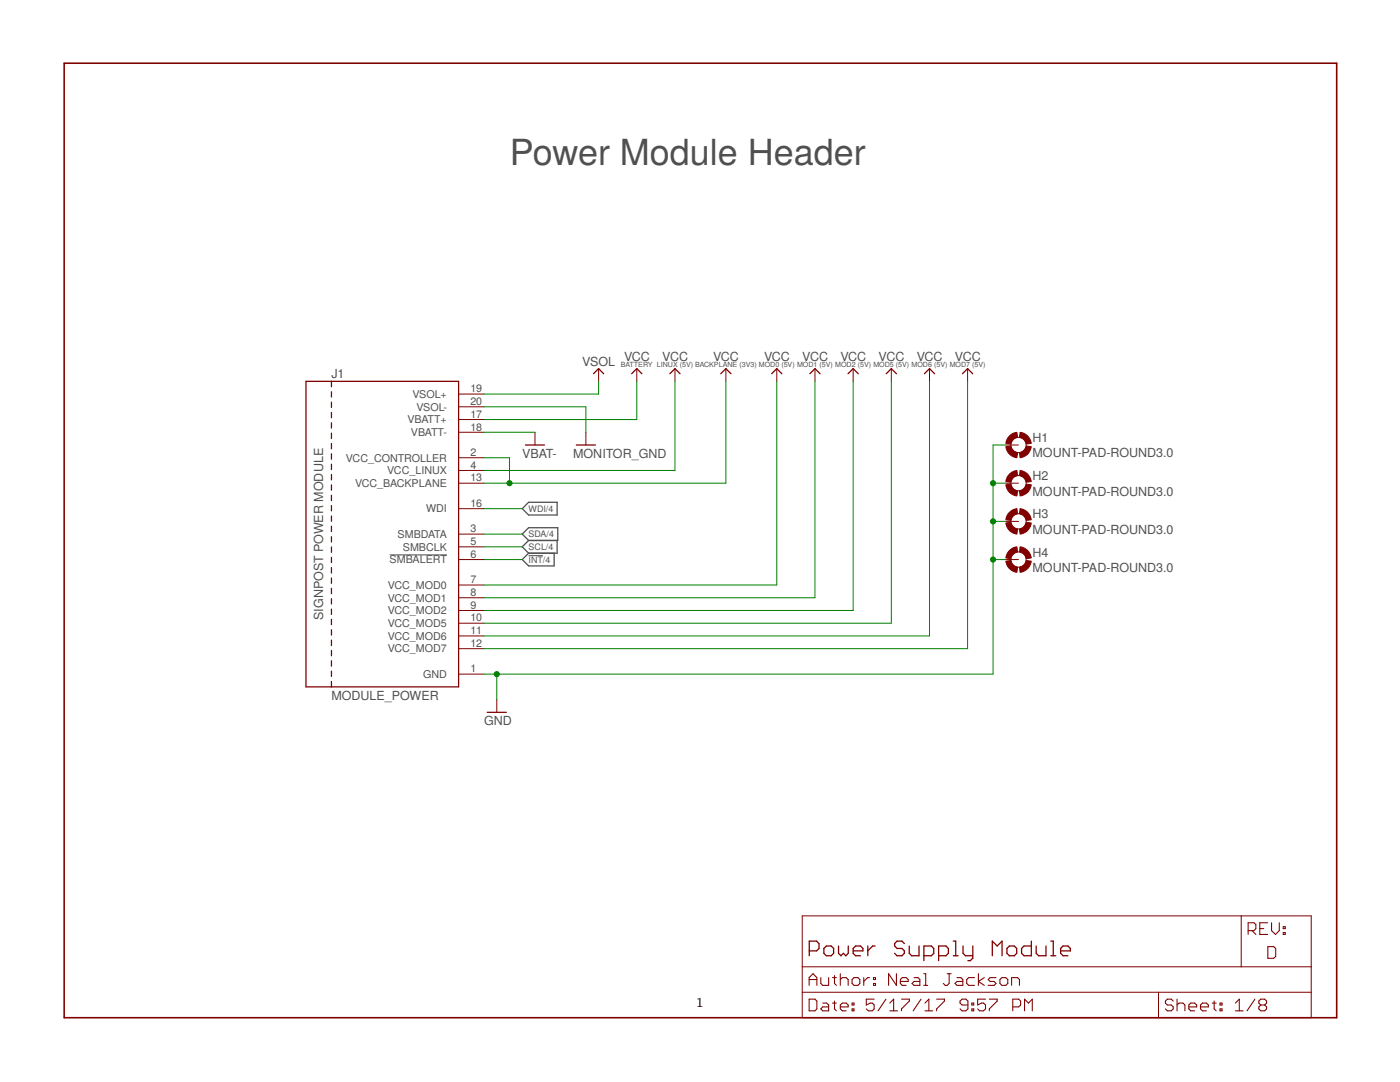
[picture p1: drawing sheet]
<svg xmlns="http://www.w3.org/2000/svg" width="279mm" height="216mm" viewBox="0 0 279 216" stroke-linecap="round" stroke-linejoin="round" font-family="sans-serif">
<path d="M77.8 110.7h11.4M105.5 110.9h2.9" fill="none" stroke="#505050" stroke-width=".2"/>
<path d="M104.2 106.6l1.3-1.3h5.8v2.5h-5.8zM104.2 101.5l1.3-1.3h5.7v2.6h-5.7zM105.5 107.8l-1.3 1.3 1.3 1.3M105.5 110.4l-1.3 1.3 1.3 1.2h5.1v-2.5M111.2 107.8v2.6h-5.7" fill="none" stroke="#505050" stroke-width=".25"/>
<g fill="none" stroke="#800000" stroke-width=".25">
<path d="M61.1 76.1h30.4v61h-30.4zM66.1 76.1v1.1M66.1 78.2v1M118.4 74.6l1.1-1 1 1M126.1 74.6l1-1 1 1M133.7 74.6l1-1 1 1M143.8 74.6l1.1-1 1 1M154 74.6l1-1 1 1M161.6 74.6l1-1 1.1 1M169.2 74.6l1.1-1 1 1M176.9 74.6l1-1 1 1M184.5 74.6l1-1 1 1"/>
<path d="M192.1 74.6l1-1 1 1M66.1 80.2v1.1M66.1 82.3v1.1M66.1 84.4v1M66.1 86.4v1.1M66.1 88.5v1.1M66.1 90.6v1M66.1 92.6v1.1M66.1 94.7v1.1M66.1 96.8v1M66.1 98.8v1.1M104.9 88.8h3.8"/>
<path d="M115 88.8h3.8M66.1 100.9v1M66.1 103v1M66.1 105v1.1M66.1 107.1v1M66.1 109.1v1.1M66.1 111.2v1.1M66.1 113.3v1M66.1 115.3v1.1M66.1 117.4v1.1M66.1 119.5v1M66.1 121.5v1.1"/>
<path d="M66.1 123.6v1.1M66.1 125.7v1M66.1 127.7v1.1M66.1 129.8v1.1M66.1 131.8v1.1M66.1 133.9v1.1M66.1 136v1.1M97.2 142.1h3.8M161.5 189.7h1.5l.4-.4v-1l-.4-.5h-1.5v2.9M164.4 189.3l.5-.5h1l.5 .5v.9l-.5 .5h-1l-.5-.5zM167.3 188.8v1.4l.5 .5 .5-.5 .5 .5 .5-.5v-1.4M170.3 189.7h1.9v-.4l-.5-.5h-.9l-.5 .5v.9l.5 .5h.9"/>
<path d="M173.2 188.8v1.9M174.6 188.8h-.4l-1 .9M180.5 188.3l-.5-.5h-1l-.5 .5v.5l.5 .5h1l.5 .4v.5l-.5 .5h-1l-.5-.5M181.5 188.8v1.4l.4 .5h1.5v-1.9M184.4 190.7h1.5l.5-.5v-.9l-.5-.5h-1.5v2.9M187.3 190.7h1.5l.5-.5v-.9l-.5-.5h-1.5v2.9M190.2 187.8h.5v2.9M190.2 190.7h1M192.2 188.8v1.4l.5 .5h1.4M194.1 188.8v2.4l-.4 .5h-.5M198 190.7v-2.9l1 1 1-1v2.9M201 189.3l.4-.5h1l.5 .5v.9l-.5 .5h-1l-.4-.5z"/>
<path d="M205.8 187.8v2.9h-1.4l-.5-.5v-.9l.5-.5h1.4M206.8 188.8v1.4l.5 .5h1.4v-1.9M209.7 187.8h.5v2.9M209.7 190.7h1M211.7 189.7h1.9v-.4l-.5-.5h-.9l-.5 .5v.9l.5 .5h.9"/>
</g>
<g fill="none" stroke="#800000" stroke-width=".2">
<path d="M91.5 78.6h5.1M119.5 73.6v2.5M127.1 73.6v2.5M134.7 73.6v2.5M144.9 73.6v2.5M155 73.6v2.5M162.6 73.6v2.5M170.3 73.6v2.5M177.9 73.6v2.5M185.5 73.6v2.5M193.1 73.6v2.5M91.5 81.2h5.1"/>
<path d="M91.5 83.7h5.1M91.5 86.3h5.1M91.5 91.3h5.1M91.5 93.9h5.1M91.5 96.4h5.1M106.8 86.3v2.5M116.9 86.3v2.5M200.7 96.4h2.6M200.7 88.8h2.6M91.5 106.6h5.1M91.5 109.1h5.1M91.5 111.7h5.1"/>
<path d="M91.5 116.7h5.1M91.5 119.3h5.1M91.5 101.5h5.1M200.7 111.7h2.6M200.7 104h2.6M91.5 134.5h5.1M91.5 121.8h5.1M91.5 124.4h5.1M91.5 126.9h5.1M91.5 129.4h5.1M99.1 139.6v2.5M160.1 182.8h101.6v20.3h-101.6z"/>
<path d="M160.1 198h101.6M160.1 192.9h101.6M231.2 198v5.1M247.7 182.8v10.1"/>
<circle cx="203.3" cy="96.4" r="1.52"/>
<circle cx="203.3" cy="88.8" r="1.52"/>
<circle cx="203.3" cy="104" r="1.52"/>
<circle cx="203.3" cy="111.7" r="1.52"/>
</g>
<path d="M12.8 12.6h254v190.5h-254z" fill="none" stroke="#800000" stroke-width=".32"/>
<g fill="none" stroke="#800000" stroke-width=".21">
<path d="M161.5 196.6v-1.5l.7-.8 .8 .8v1.5M161.5 199.4h1.1l.4 .3v1.6l-.4 .4h-1.1zM161.5 195.5h1.5M163.8 195.1v1.1l.4 .4h1.2v-1.5M166.1 195.1h.8M166.5 194.7v1.5l.4 .4M166.5 199.7v1.6l.4 .4M167.7 194.3v2.3M167.7 195.5l.4-.4h.8l.4 .4v1.1M170.4 195.1h.8l.4 .4v.7l-.4 .4h-.8l-.3-.4v-.7zM172.4 195.1v1.5M173.5 195.1h-.3l-.8 .7"/>
<path d="M174.3 195.1h.4v.4h-.4zM174.3 196.2h.4v.4h-.4zM174.5 199.4h-1.6v1.1l.8-.3h.4l.4 .3v.8l-.4 .4h-.8l-.4-.4M176.8 199.4l-1.6 2.3M178.9 194.3v2.3l-1.6-2.3v2.3M179.7 195.8h1.6v-.3l-.5-.4h-.7l-.4 .4v.7l.4 .4h.7M179.9 199.4h1.6v.3l-1.6 1.6v.4M182.4 195.1h.8l.4 .4v1.1h-1.2l-.4-.4 .4-.4h1.2M183.8 199.4l-1.6 2.3M184.4 196.6h.7M184.4 194.3h.3v2.3M186.9 199.4h1.6v.3l-1.6 1.6v.4"/>
<path d="M189 194.3h.8M189.4 194.3v1.9l-.4 .4h-.4l-.3-.4M191 195.1h.8l.4 .4v1.1h-1.2l-.4-.4 .4-.4h1.2M194.5 195.1h-1.2l-.4 .4v.7l.4 .4h1.2M195.3 194.3v2.3M196.4 195.1l-1.1 .7 1.1 .8M196.7 199.4h-1.6v1.1l.8-.3h.4l.4 .3v.8l-.4 .4h-.8l-.4-.4M197.4 199.4h1.6v.3l-1.6 1.6v.4M198.8 195.1h-1.2l-.4 .4 .4 .3h.8l.4 .4-.4 .4h-1.2M199.6 195.5l.3-.4h.8l.4 .4v.7l-.4 .4h-.8l-.3-.4zM201.9 196.6v-1.5h1.2l.4 .4v1.1M234.1 199.7l-.4-.3h-.7l-.4 .3v.5l.4 .3h.7l.4 .4v.4l-.4 .4h-.7l-.4-.4"/>
<path d="M234.9 199.4v2.3M242.3 199.7v1.6l.4 .4M249.1 185.7h1.2l.3-.4v-.8l-.3-.4h-1.2v2.4M249.9 185.7l.7 .8M250.4 199.4l-1.5 2.3M251.4 185.3h.8M253 184.1h-1.6v2.4h1.6M253 188.9h1.2l.4 .4v1.5l-.4 .4h-1.2zM253.8 184.1v1.6l.8 .8 .7-.8v-1.6M256.1 186.1h.4v.4h-.4zM256.1 184.9h.4v.4h-.4zM164.2 200.2h.8l.4 .3v1.2h-1.2l-.4-.4 .4-.4h1.2"/>
<path d="M166.1 200.2h.8M167.7 200.9h1.6v-.4l-.4-.3h-.8l-.4 .3v.8l.4 .4h.8M170.1 201.3h.3v.4h-.3zM170.1 200.2h.3v.3h-.3zM177.6 201.7h1.5M177.6 200.2l.8-.8v2.3M184.6 201.7h1.5M184.6 200.2l.8-.8v2.3M193.2 200.5h-1.2l-.4-.3v-.5l.4-.3h.8l.4 .3v1.6l-.4 .4h-.8l-.4-.4M194 201.3h.3v.4h-.3zM194 200.2h.3v.3h-.3zM202.1 200.9h1.2l.4-.4v-.8l-.4-.3h-1.2v2.3"/>
<path d="M204.5 201.7v-2.3l.8 .8 .7-.8v2.3M234.9 200.5l.4-.3h.8l.4 .3v1.2M237.3 200.9h1.5v-.4l-.4-.3h-.8l-.3 .3v.8l.3 .4h.8M239.6 200.9h1.6v-.4l-.4-.3h-.8l-.4 .3v.8l.4 .4h.8M241.9 200.2h.8M243.5 201.3h.4v.4h-.4zM243.5 200.2h.4v.3h-.4zM246.5 201.7h1.6M246.5 200.2l.8-.8v2.3M251.6 200.5l-.4 .4v.4l.4 .4h.8l.4-.4v-.4l-.4-.4M251.6 200.5l-.4-.3v-.5l.4-.3h.8l.4 .3v.5l-.4 .3M251.6 200.5h.8"/>
</g>
<g fill="#800000" stroke="#800000" stroke-width=".2">
<path d="M203.6 86.3a2.48 2.48 0 0 1 2.2 2.2l-1 .1a1.56 1.56 0 0 0-1.3-1.3z" fill-rule="evenodd"/>
<path d="M201.3 87.1l.7-.5 .9-.3 .2 1-.9 .4-.5 .9-1-.1 .2-.6z" fill-rule="evenodd"/>
<path d="M200.7 89.1l1-.1 .3 .6a1.4 1.4 0 0 0 1.1 .7l-.2 1a2.48 2.48 0 0 1-2.2-2.2z" fill-rule="evenodd"/>
<path d="M203.5 90.3a1.51 1.51 0 0 0 1.3-1.3l1 .1a2.48 2.48 0 0 1-2.2 2.2z" fill-rule="evenodd"/>
<path d="M203.6 93.9a2.53 2.53 0 0 1 2.2 2.2l-1 .1a1.56 1.56 0 0 0-1.3-1.3z" fill-rule="evenodd"/>
<path d="M201.3 94.8l.7-.6 .9-.3 .2 1-.9 .4-.5 .9-1-.1 .2-.6z" fill-rule="evenodd"/>
<path d="M200.7 96.7l1-.1 .3 .6a1.4 1.4 0 0 0 1.1 .7l-.2 1.1a2.48 2.48 0 0 1-2.2-2.3z" fill-rule="evenodd"/>
<path d="M203.5 97.9a1.51 1.51 0 0 0 1.3-1.3l1 .1a2.48 2.48 0 0 1-2.2 2.3z" fill-rule="evenodd"/>
<path d="M203.6 101.5a2.53 2.53 0 0 1 2.2 2.2l-1 .1a1.56 1.56 0 0 0-1.3-1.3z" fill-rule="evenodd"/>
<path d="M201.3 102.4l.7-.6 .9-.3 .2 1-.9 .5-.5 .8-1-.1 .2-.6z" fill-rule="evenodd"/>
<path d="M200.7 104.4l1-.2 .3 .7a1.4 1.4 0 0 0 1.1 .7l-.2 1a2.48 2.48 0 0 1-2.2-2.2z" fill-rule="evenodd"/>
<path d="M203.5 105.6a1.51 1.51 0 0 0 1.3-1.4l1 .2a2.52 2.52 0 0 1-2.2 2.2z" fill-rule="evenodd"/>
<path d="M203.6 109.1a2.53 2.53 0 0 1 2.2 2.2l-1 .2a1.56 1.56 0 0 0-1.3-1.4z" fill-rule="evenodd"/>
<path d="M201.3 110l.7-.5 .9-.4 .2 1-.9 .5-.5 .9-1-.2 .2-.6z" fill-rule="evenodd"/>
<path d="M200.7 112l1-.2 .5 .9 .9 .5-.2 1a2.54 2.54 0 0 1-2.2-2.2z" fill-rule="evenodd"/>
<path d="M203.5 113.2l.6-.3a1.49 1.49 0 0 0 .7-1.1l1 .2a2.52 2.52 0 0 1-2.2 2.2z" fill-rule="evenodd"/>
</g>
<g fill="none" stroke="#008000" stroke-width=".2">
<path d="M119.5 76.1v2.5h-22.9M127.1 76.1v7.6h-30.5M134.7 76.1v17.8h-38.1M144.9 76.1v20.3h-48.3M155 76.1v40.6h-58.4M162.6 76.1v43.2h-66M170.3 76.1v45.7h-73.7M177.9 76.1v48.3h-81.3M185.5 76.1v50.8h-88.9M193.1 76.1v53.3h-96.5M96.6 91.3h5.1v5.1M96.6 86.3h10.2"/>
<path d="M96.6 81.2h20.3v5.1M198.2 96.4h2.5M200.7 88.8h-2.5v45.7h-101.6M96.6 111.7h7.6M96.6 106.6h7.6M96.6 109.1h7.6M96.6 101.5h7.6M198.2 111.7h2.5M198.2 104h2.5M99.1 134.5v5.1"/>
</g>
<g fill="#008000" stroke="#008000" stroke-width=".2">
<circle cx="99.1" cy="134.5" r=".51"/>
<circle cx="198.2" cy="111.7" r=".51"/>
<circle cx="198.2" cy="104" r=".51"/>
<circle cx="198.2" cy="96.4" r=".51"/>
<circle cx="101.7" cy="96.4" r=".51"/>
</g>
<text font-size="7.2" fill="#505050" x="101.7" y="32.9">Power Module Header</text>
<text font-size="2.7" x="139" y="200.9">1</text>
<g font-size="2.5" fill="#505050">
<text x="66.1" y="75.3">J1</text>
<text x="116.2" y="73.1">VSOL</text>
<text x="124.5" y="72">VCC</text>
<text x="132.2" y="72">VCC</text>
<text x="142.3" y="72">VCC</text>
<text x="152.5" y="72">VCC</text>
<text x="160.1" y="72">VCC</text>
<text x="167.7" y="72">VCC</text>
<text x="175.3" y="72">VCC</text>
<text x="183" y="72">VCC</text>
<text x="190.6" y="72">VCC</text>
<text x="206.1" y="88.2">H1</text>
<text x="104.2" y="91.3">VBAT-</text>
<text x="114.4" y="91.3">MONITOR_GND</text>
<text x="206.1" y="91.3">MOUNT-PAD-ROUND3.0</text>
<text x="206.1" y="95.8">H2</text>
<text x="206.1" y="98.9">MOUNT-PAD-ROUND3.0</text>
<text x="206.1" y="106.5">MOUNT-PAD-ROUND3.0</text>
<text x="206.1" y="103.5">H3</text>
<text x="206.1" y="111.1">H4</text>
<text x="206.1" y="114.1">MOUNT-PAD-ROUND3.0</text>
<text x="64.5" y="123.7" transform="rotate(-90 64.5 123.7)">SIGNPOST POWER MODULE</text>
<text x="66.1" y="139.6">MODULE_POWER</text>
<text x="96.6" y="144.7">GND</text>
</g>
<g font-size="2.1" fill="#505050">
<text x="82.3" y="79.4">VSOL+</text>
<text x="83.1" y="81.9">VSOL-</text>
<text x="93.9" y="78.3">19</text>
<text x="93.9" y="80.8">20</text>
<text x="93.9" y="83.4">17</text>
<text x="81.3" y="84.5">VBATT+</text>
<text x="82" y="87">VBATT-</text>
<text x="93.9" y="85.9">18</text>
<text x="69" y="92.1">VCC_CONTROLLER</text>
<text x="77.3" y="94.6">VCC_LINUX</text>
<text x="93.9" y="91">2</text>
<text x="93.9" y="93.5">4</text>
<text x="70.9" y="97.2">VCC_BACKPLANE</text>
<text x="93.9" y="96.1">13</text>
<text x="93.9" y="101.1">16</text>
<text x="79.4" y="107.3">SMBDATA</text>
<text x="85" y="102.3">WDI</text>
<text x="93.9" y="106.2">3</text>
<text x="77.8" y="112.4">SMBALERT</text>
<text x="80.4" y="109.9">SMBCLK</text>
<text x="93.9" y="108.8">5</text>
<text x="93.9" y="111.3">6</text>
<text x="77.4" y="117.5">VCC_MOD0</text>
<text x="93.9" y="116.4">7</text>
<text x="93.9" y="118.9">8</text>
<text x="77.4" y="120">VCC_MOD1</text>
<text x="77.4" y="122.6">VCC_MOD2</text>
<text x="77.4" y="125.1">VCC_MOD5</text>
<text x="93.9" y="121.5">9</text>
<text x="93.9" y="124">10</text>
<text x="77.4" y="127.7">VCC_MOD6</text>
<text x="77.4" y="130.2">VCC_MOD7</text>
<text x="93.9" y="126.5">11</text>
<text x="93.9" y="129.1">12</text>
<text x="84.5" y="135.3">GND</text>
<text x="93.9" y="134.2">1</text>
</g>
<g font-size="1.8" fill="#505050">
<text x="105.5" y="107.2">SDA/4</text>
<text x="105.5" y="102.1">WDI/4</text>
<text x="105.5" y="109.8">SCL/4</text>
<text x="105.5" y="112.3">INT/4</text>
</g>
<text font-size="1.4" fill="#505050" x="123.9" y="73.3">BATTERY LINUX (5V) BACKPLANE (3V3) MOD0 (5V) MOD1 (5V) MOD2 (5V) MOD5 (5V) MOD6 (5V) MOD7 (5V)</text>
</svg>
